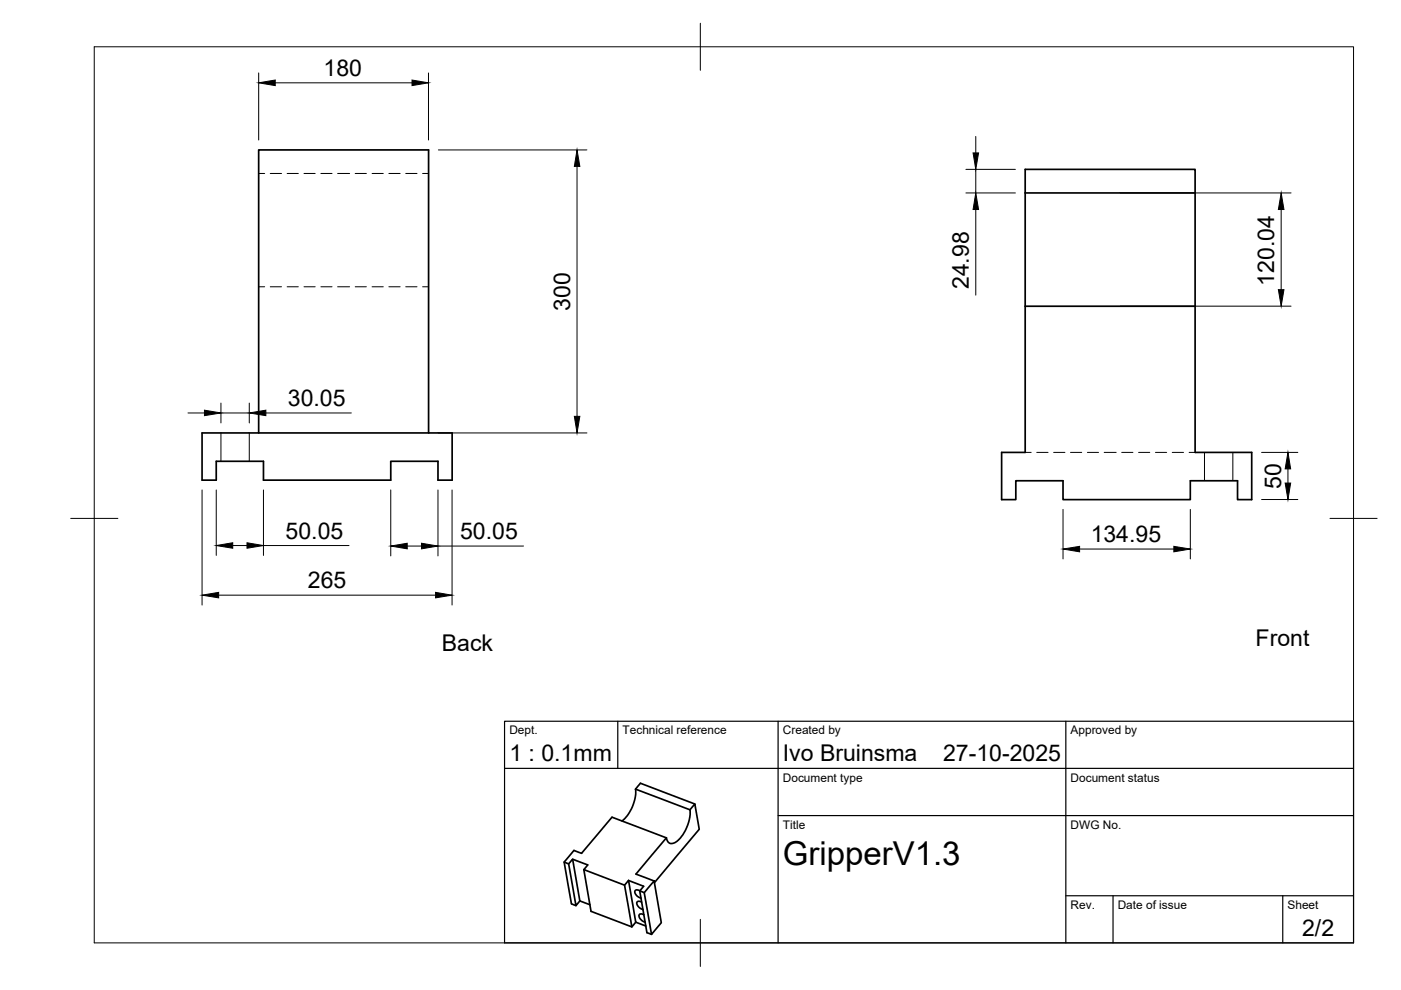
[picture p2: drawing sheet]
<svg xmlns="http://www.w3.org/2000/svg" width="297mm" height="210mm" viewBox="0 0 297 210" stroke-linecap="round" stroke-linejoin="round" font-family="sans-serif">
<!-- layer: Visible -->
<g fill="none" stroke="#000" stroke-width=".36">
<path d="M217.4 40.9v-5h36v60h12v10h-3v-4h-10v4h-27v-4h-10v4h-3v-10h5v-31M217.4 40.9v24M217.4 40.9h36M217.4 64.9h36M42.8 91.8h53.1v10h-3v-4h-10.1v4h-26.9v-4h-10.1v4h-3zM54.8 91.8v-60h36.1v60M134.7 167.3a8.3 8.3 0 0 1-2.8 6.8M134.7 167.3l1.1-1.2 11.5 4.4M134.7 167.3l11.6 4.4M141.3 177.6l-11.5-4.3-6.5 7.6-1.6-.6-2.1 2.5 1.6 8.8 .9 .4M141.3 177.6l-6.5 7.7 3.9 1.5M146.3 171.7a8.3 8.3 0 0 1-3.3 7 1.13 1.13 0 0 1-1.2 0 1.13 1.13 0 0 1-.5-1.1"/>
<path d="M146.3 171.7l1-1.2 1 5.3-9.6 11.3M119.6 182.8l1 .4 .8-1 1.5 8.8 2.2 .8M120.6 183.2l1.5 8.8 .8-1M121.4 182.2l3.2 1.2-.8 1 8.6 3.3 .9-1M123.8 184.4l1.5 8.8 8.7 3.3M132.4 187.7l1.6 8.8 .8-1M133.3 186.7l3.2 1.2-.9 1 1 .4M133.3 186.7l1.5 8.8 2.1 .8M135.6 188.9l1.6 8.9 .9 .3M135.7 188.9l-.1-.1a.59 .59 0 0 0-1 .1 .59 .59 0 0 0 .3 .9l1 .6M136 191.3a.6 .6 0 0 0-.9-.1 .6 .6 0 0 0 .2 1l1 .6M136.5 193.9h-.1a.59 .59 0 0 0-.9 .1 .59 .59 0 0 0 .3 .9l1 .6"/>
<path d="M138.7 186.8l1.5 8.8-2.1 2.5-1.5-8.8z"/>
</g>
<!-- layer: Hidden -->
<g fill="none" stroke="#000" stroke-width=".21">
<path d="M54.8 36.8h1.3M57.3 36.8h2.4M60.9 36.8h2.3M64.5 36.8h2.3M68 36.8h2.4M71.6 36.8h2.5M75.3 36.8h2.4M78.9 36.8h2.4M82.4 36.8h2.4M86 36.8h2.4M89.6 36.8h1.3M54.8 60.8h1.3"/>
<path d="M57.3 60.8h2.4M60.9 60.8h2.3M64.5 60.8h2.3M68 60.8h2.4M71.6 60.8h2.5M75.3 60.8h2.4M78.9 60.8h2.4M82.4 60.8h2.4M86 60.8h2.4M89.6 60.8h1.3M46.8 91.8v6M52.9 91.8v6"/>
<path d="M217.4 95.9h1.2M219.8 95.9h2.4M223.4 95.9h2.4M227 95.9h2.3M230.5 95.9h2.4M234.1 95.9h2.5M237.8 95.9h2.4M241.4 95.9h2.4M245 95.9h2.4M248.5 95.9h2.4M252.1 95.9h1.3M255.4 95.9v6"/>
<path d="M261.4 95.9v6"/>
</g>
<!-- layer: BORDER -->
<path d="M20 9.9h267v190h-267zM148.5 4.9v10M15 109.9h10M282 109.9h10M148.5 194.9v10" fill="none" stroke="#000" stroke-width=".21"/>
<!-- layer: TITLEBLOCK -->
<path d="M107 152.9h180v47h-180zM131 152.9v10M165 152.9v47M226 152.9v47M107 162.9h180M165 172.9h122M226 189.9h61M236 189.9v10M272 189.9v10" fill="none" stroke="#000" stroke-width=".25"/>
<!-- layer: FD_Dimensions -->
<g fill="none" stroke="#000" stroke-width=".21">
<path d="M54.8 15.5v14.2M58.4 17.6h29M90.8 15.5v14.2M92.9 31.8h31.5M122.3 35.3v53M204.8 35.9h10.5M206.9 28.9v3.5M206.9 35.9v5M204.8 40.9h10.5M206.9 44.4v18.2M237.5 40.9h36.2M271.6 44.4v17"/>
<path d="M237.5 64.9h36.2M39.9 87.6h3.4M46.8 85.5v4.2M46.8 87.6h6.1M52.9 85.5v4.2M56.4 87.6h18.1M92.9 91.8h31.5M267.5 95.9h7.7M273.1 99.4v3M42.8 103.9v24.4M45.8 103.9v13.9M49.3 115.7h3.1"/>
<path d="M55.9 103.9v13.9M55.9 115.7h18.1M82.8 103.9v14M86.3 115.8h3.1M92.9 103.9v14M92.9 115.8h18.1M95.8 103.9v24.4M225.4 108v10.5M228.9 116.4h20M252.4 108v10.5M267.5 105.9h7.7M46.4 126.2h46"/>
</g>
<g fill="#000" stroke="#000" stroke-width=".21">
<path d="M54.8 17.6l3.6-.6v1.2zM87.4 17l3.4 .6-3.4 .6zM122.3 31.8l.6 3.5h-1.1zM206.3 32.4h1.2l-.6 3.5zM206.9 40.9l.6 3.5h-1.2zM271.6 40.9l.6 3.5h-1.2zM271 61.4h1.2l-.6 3.5zM43.3 87l3.5 .6-3.5 .5zM52.9 87.6l3.5-.6v1.1zM121.8 88.3h1.1l-.6 3.5zM273.1 95.9l.5 3.5h-1.1zM45.8 115.7l3.5-.6v1.1z"/>
<path d="M52.4 115.1l3.5 .6-3.5 .5zM82.8 115.8l3.5-.6v1.2zM89.4 115.2l3.5 .6-3.5 .6zM225.4 116.4l3.5-.6v1.2zM248.9 115.8l3.5 .6-3.5 .6zM272.5 102.4h1.1l-.5 3.5zM42.8 126.2l3.6-.6v1.2zM92.4 125.6l3.4 .6-3.4 .6z"/>
</g>
<text font-size="7" x="166" y="183.4">GripperV1.3</text>
<g font-size="4.9">
<text x="68.6" y="16.1">180</text>
<text x="120.9" y="65.8" transform="rotate(-90 120.9 65.8)">300</text>
<text x="205.4" y="61.3" transform="rotate(-90 205.4 61.3)">24.98</text>
<text x="270.2" y="60.6" transform="rotate(-90 270.2 60.6)">120.04</text>
<text x="61" y="86.1">30.05</text>
<text x="271.6" y="103.6" transform="rotate(-90 271.6 103.6)">50</text>
<text x="60.6" y="114.2">50.05</text>
<text x="97.6" y="114.3">50.05</text>
<text x="231.2" y="114.9">134.95</text>
<text x="65.3" y="124.7">265</text>
<text x="93.7" y="138">Back</text>
<text x="266.2" y="137">Front</text>
<text x="108" y="161.4">1 : 0.1mm</text>
<text x="166" y="161.4">Ivo Bruinsma</text>
<text x="200" y="161.4">27-10-2025</text>
<text x="276.1" y="198.6">2/2</text>
</g>
<g font-size="2.5">
<text x="108" y="155.7">Dept.</text>
<text x="132" y="155.7">Technical reference</text>
<text x="166" y="155.7">Created by</text>
<text x="227" y="155.7">Approved by</text>
<text x="166" y="165.7">Document type</text>
<text x="227" y="165.7">Document status</text>
<text x="166" y="175.7">Title</text>
<text x="227" y="175.7">DWG No.</text>
<text x="227" y="192.7">Rev.</text>
<text x="237" y="192.7">Date of issue</text>
<text x="273" y="192.7">Sheet</text>
</g>
</svg>
